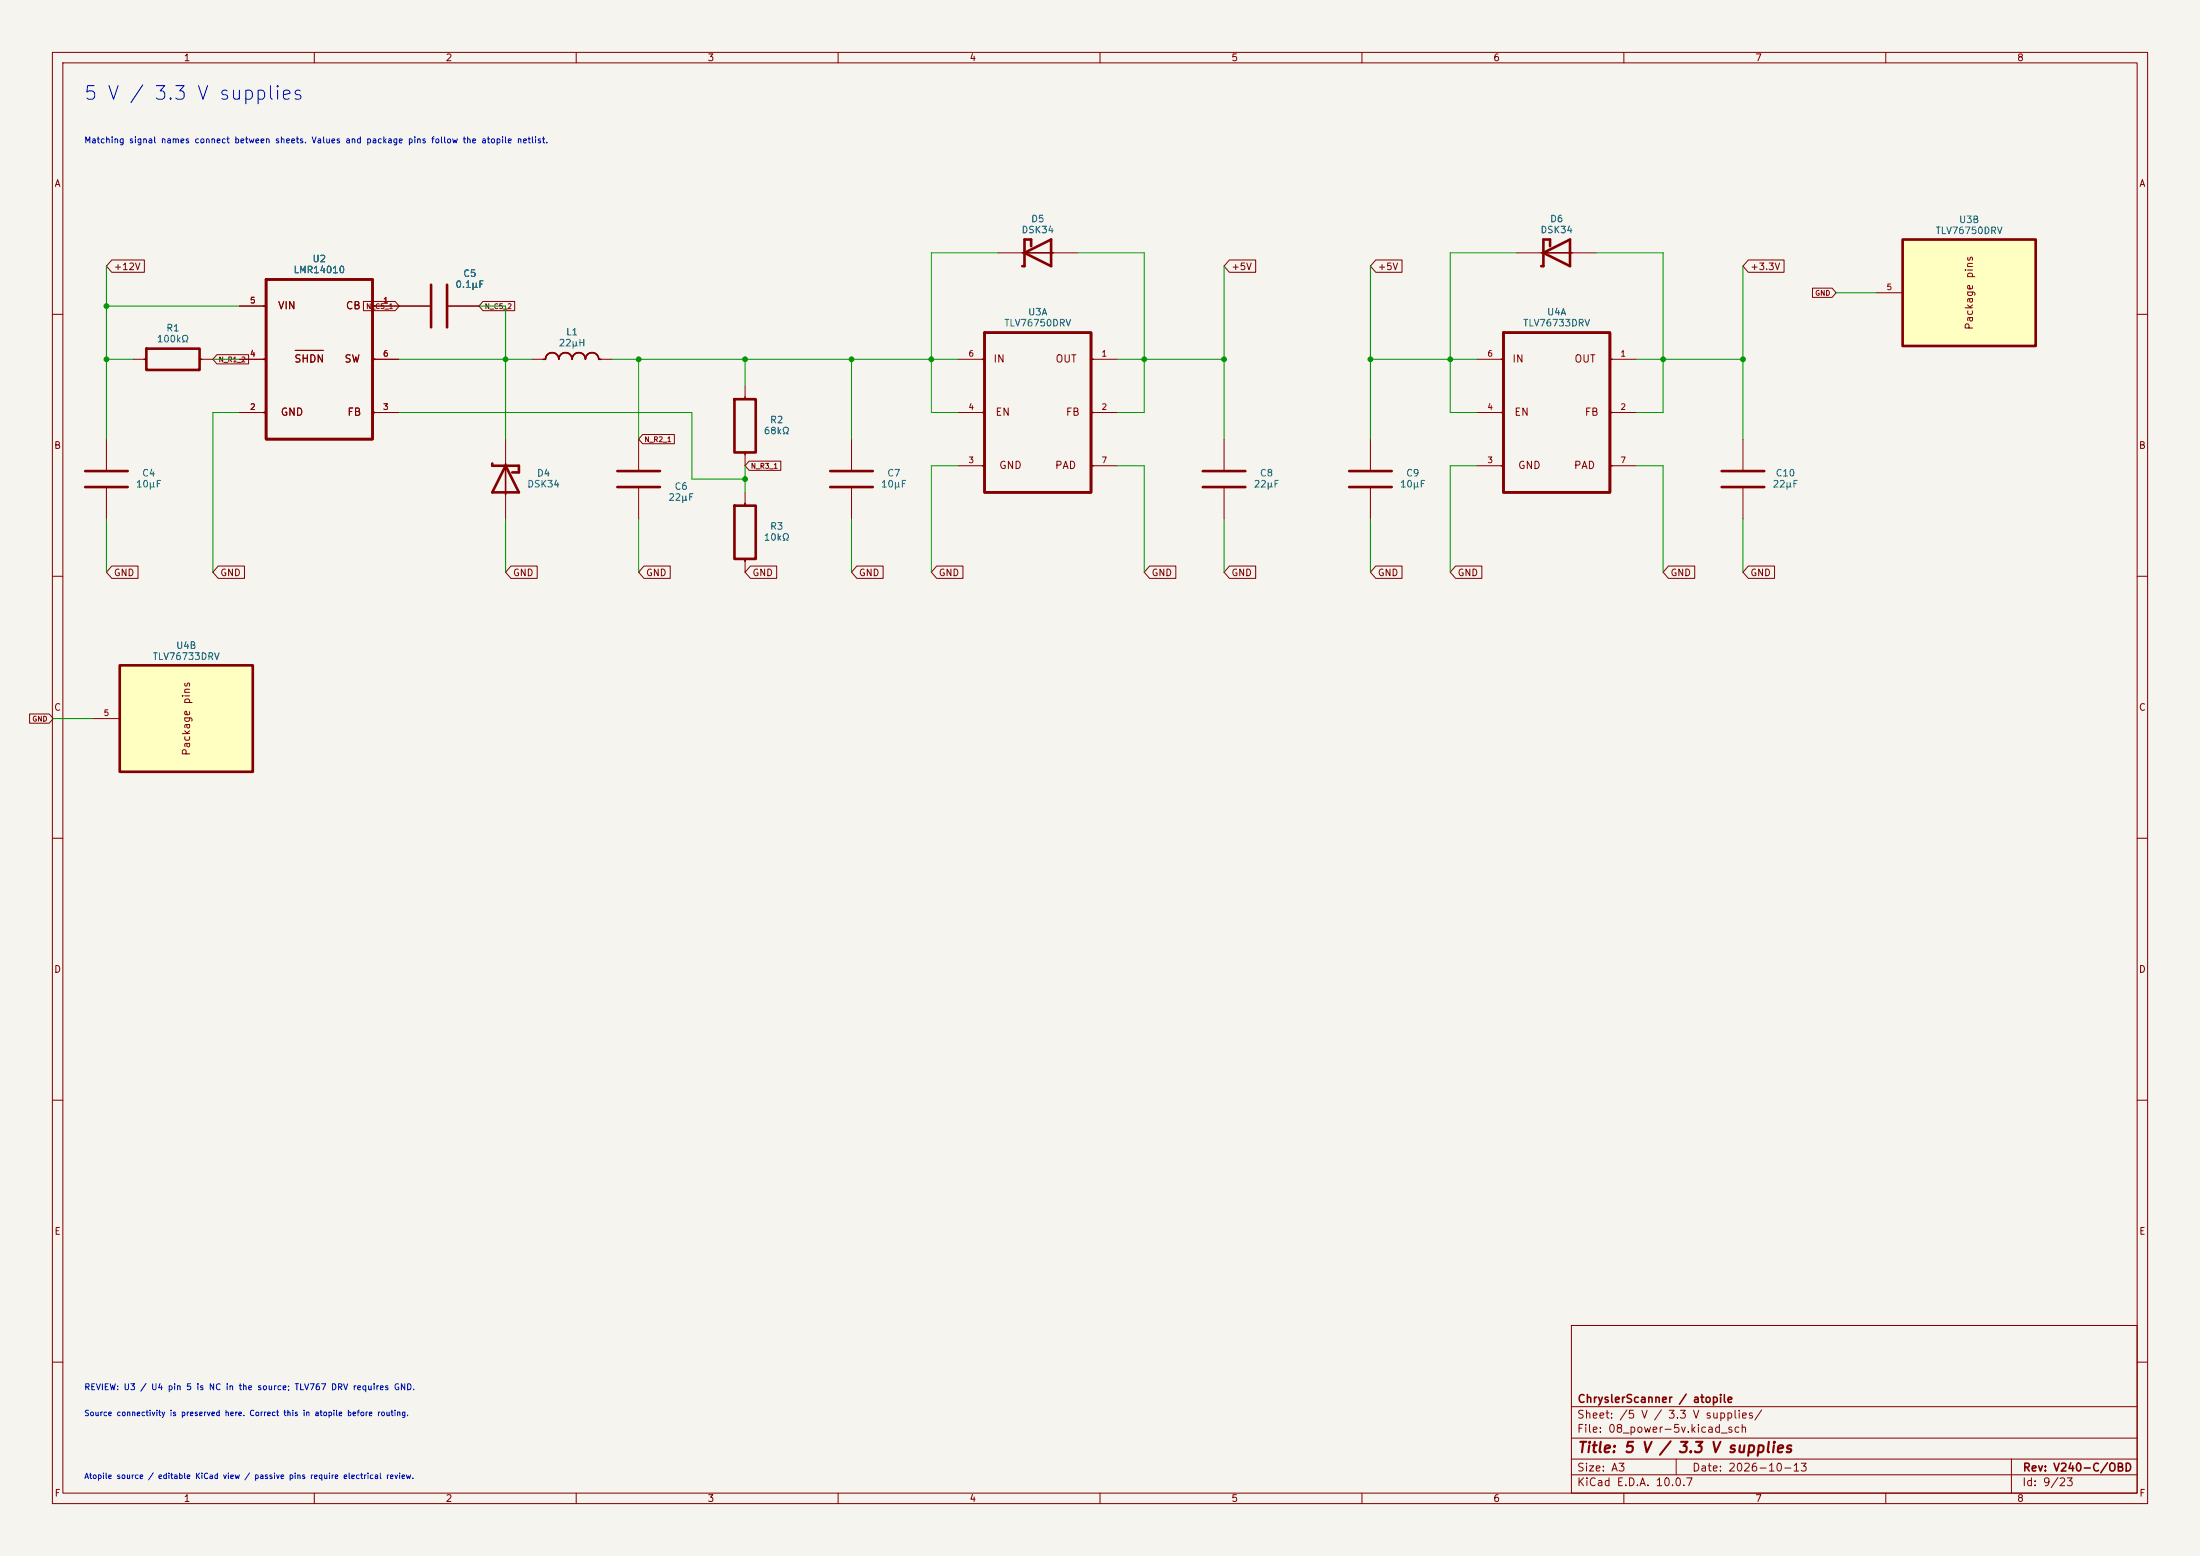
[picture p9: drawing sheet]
<svg xmlns="http://www.w3.org/2000/svg" width="420mm" height="297mm" viewBox="0 0 420 297" stroke-linecap="round" stroke-linejoin="round" font-family="sans-serif">
<path d="M0 0h420v297h-420z" fill="#f5f4ef" stroke="#f5f4ef" stroke-width=".19"/>
<g fill="none" stroke="#840000" stroke-width=".19">
<path d="M10 10h400v277h-400zM12 12h396v273h-396zM60 10v2M110 10v2M160 10v2M210 10v2M260 10v2M310 10v2M360 10v2M45.7 58.4h5.1M71.1 58.4h5.1M10 60h2"/>
<path d="M45.7 78.7h5.1M45.7 68.6h5.1M56.3 66.9h5.4M71.1 78.7h5.1M71.1 68.6h5.1M142.2 73.7v2.5M408 60h2M96.5 83.8v5.1M96.5 94v5.1M142.2 86.4v2.5M10 110h2M408 110h2"/>
<path d="M10 160h2M408 160h2M10 210h2M408 210h2M300 253h108v32h-108zM10 260h2M300 278.5h108M300 274.5h108M300 268.5h108M320 278.5v3M384 278.5v6.5M408 260h2"/>
<path d="M60 285v2M110 285v2M160 285v2M210 285v2M260 285v2M300 281.5h108M310 285v2M360 285v2"/>
</g>
<path d="M50.8 53.3h20.3v30.5h-20.3zM140.2 76.2h4.1v10.2h-4.1zM94 88.5v.4h5.1v1.3h-1.3M96.5 88.9l2.6 5.1h-5.1z" fill="none" stroke="#840000" stroke-width=".5"/>
<path d="M50.4 58.4h.4M71.1 58.4h.4M50.4 68.6h.4M50.4 78.7h.4M71.1 68.6h.4M71.1 78.7h.4M142.2 75.8v.4M96.5 88.5v5.9M142.2 86.4v.4" fill="none" stroke="#840000" stroke-width=".3"/>
<path d="M22.9 127h25.4v20.3h-25.4z" fill="#ffffc2"/>
<path d="M22.9 127h25.4v20.3h-25.4z" fill="none" stroke="#840000" stroke-width=".51"/>
<g fill="none" stroke="#840000" stroke-width=".19">
<path d="M76.2 58.4h6.1M85.3 58.4h6.1M190.5 48.3h5.1M200.7 48.3h5M289.6 48.3h5M299.7 48.3h5.1M25.4 68.6h2.5M38.1 68.6h2.5M101.6 68.6h2.5M114.3 68.6h2.5M182.9 68.6h5.1M182.9 78.7h5.1"/>
<path d="M208.3 68.6h5.1M208.3 78.7h5.1M281.9 68.6h5.1M281.9 78.7h5.1M307.3 68.6h5.1M307.3 78.7h5.1M20.3 83.8v6.1M20.3 93v6.1M121.9 83.8v6.1M121.9 93v6.1M142.2 94v2.5M162.6 83.8v6.1"/>
<path d="M162.6 93v6.1M182.9 88.9h5.1M208.3 88.9h5.1M233.7 83.8v6.1M233.7 93v6.1M261.6 83.8v6.1M261.6 93v6.1M281.9 88.9h5.1M307.3 88.9h5.1M332.7 83.8v6.1M332.7 93v6.1M142.2 106.7v2.5"/>
<path d="M17.8 137.2h5.1"/>
</g>
<g fill="none" stroke="#840000" stroke-width=".5">
<path d="M82.3 54.4v8.1M85.3 54.4v8.1M195.6 48.3l5.1-2.6v5.1zM196.8 47v-1.3h-1.2v5.1h-.4M294.6 48.3l5.1-2.6v5.1zM295.9 47v-1.3h-1.3v5.1h-.4M27.9 66.5h10.2v4.1h-10.2zM188 63.5h20.3v30.5h-20.3zM287 63.5h20.3v30.5h-20.3zM16.3 89.9h8.1M16.3 93h8.1M117.9 89.9h8.1"/>
<path d="M117.9 93h8.1M140.2 96.5h4.1v10.2h-4.1zM158.5 89.9h8.1M158.5 93h8.1M229.6 89.9h8.1M229.6 93h8.1M257.6 89.9h8.1M257.6 93h8.1M328.7 89.9h8.1M328.7 93h8.1"/>
</g>
<g fill="none" stroke="#840000" stroke-width=".3">
<path d="M195.2 48.3h5.9M294.2 48.3h5.9M27.5 68.6h.4M38.1 68.6h.4M106.7 68.5a1.27 1.27 0 0 0-1.3-1.2 1.27 1.27 0 0 0-1.3 1.3h-.4M106.7 68.5v.1M111.8 68.5a1.27 1.27 0 0 0-1.4-1.2 1.27 1.27 0 0 0-1.2 1.3 1.27 1.27 0 0 0-1.2-1.3 1.27 1.27 0 0 0-1.3 1.2M111.8 68.5v.1M111.8 68.5a1.27 1.27 0 0 1 1.3-1.2 1.27 1.27 0 0 1 1.2 1.3h.4M187.5 68.6h.5M187.5 78.7h.5M208.3 68.6h.4"/>
<path d="M208.3 78.7h.4M286.6 68.6h.4M286.6 78.7h.4M307.3 68.6h.5M307.3 78.7h.5M142.2 96.1v.4M187.5 88.9h.5M208.3 88.9h.4M286.6 88.9h.4M307.3 88.9h.5M142.2 106.7v.4"/>
</g>
<path d="M363.2 45.7h25.4v20.3h-25.4z" fill="#ffffc2"/>
<path d="M363.2 45.7h25.4v20.3h-25.4z" fill="none" stroke="#840000" stroke-width=".51"/>
<g fill="none" stroke="#840000" stroke-width=".19">
<path d="M21.3 49.6h6.3v2.4h-6.3l-1-1.2zM45.7 58.4h5.1M69.4 57.5h6l.8 .9-.8 .9h-6zM71.1 58.4h11.2M85.3 58.4h6.1M92.2 57.5h6.1v1.8h-6.1l-.8-.9zM234.7 49.6h5v2.4h-5l-1-1.2zM262.6 49.6h5v2.4h-5l-1-1.2zM333.8 49.6h6.8v2.4h-6.8l-1.1-1.2zM346 55h3.8l.7 .9-.7 .9h-3.8zM358.1 55.9h5.1M41.4 67.7h6.1v1.8h-6.1l-.8-.9z"/>
<path d="M45.7 78.7h5.1M45.7 68.6h5.1M71.1 78.7h5.1M71.1 68.6h5.1M122.7 82.9h6v1.8h-6l-.8-.9zM143 88h6.1v1.8h-6.1l-.8-.9zM21.3 108h5v2.4h-5l-1-1.2zM41.7 108h5v2.4h-5l-1.1-1.2zM97.5 108h5v2.4h-5l-1-1.2zM122.9 108h5v2.4h-5l-1-1.2zM143.3 108h5v2.4h-5l-1.1-1.2zM163.6 108h5v2.4h-5l-1-1.2z"/>
<path d="M178.8 108h5v2.4h-5l-1-1.2zM219.5 108h5v2.4h-5l-1.1-1.2zM234.7 108h5v2.4h-5l-1-1.2zM262.6 108h5v2.4h-5l-1-1.2zM277.9 108h5v2.4h-5l-1-1.2zM318.5 108h5v2.4h-5l-1-1.2zM333.8 108h5v2.4h-5l-1.1-1.2zM5.6 136.3h3.8l.8 .9-.8 .8h-3.8z"/>
</g>
<g fill="none" stroke="#009600" stroke-width=".19">
<path d="M20.3 50.8v33M20.3 58.4h25.4M91.4 58.4h5.1v25.4M190.5 48.3h-12.7v30.4h5.1M205.7 48.3h12.7v30.4h-5M233.7 50.8v33M261.6 50.8v33M289.6 48.3h-12.7v30.4h5M304.8 48.3h12.7v30.4h-5.1M332.7 50.8v33M350.5 55.9h7.6M20.3 68.6h5.1"/>
<path d="M40.6 68.6h5.1M45.7 78.7h-5.1v30.5M76.2 68.6h25.4M76.2 78.7h55.9v12.7h10.1M116.8 68.6h66.1M121.9 68.6v15.2M142.2 68.6v5.1M162.6 68.6v15.2M213.4 68.6h20.3M261.6 68.6h20.3M312.4 68.6h20.3M20.3 99.1v10.1"/>
<path d="M96.5 99.1v10.1M121.9 99.1v10.1M142.2 88.9v5.1M162.6 99.1v10.1M182.9 88.9h-5.1v20.3M213.4 88.9h5v20.3M233.7 99.1v10.1M261.6 99.1v10.1M281.9 88.9h-5v20.3M312.4 88.9h5.1v20.3M332.7 99.1v10.1M10.2 137.2h7.6"/>
</g>
<g fill="#009600" stroke="#009600" stroke-width=".19">
<circle cx="96.5" cy="68.6" r=".46"/>
<circle cx="121.9" cy="68.6" r=".46"/>
<circle cx="142.2" cy="91.4" r=".46"/>
<circle cx="142.2" cy="68.6" r=".46"/>
<circle cx="177.8" cy="68.6" r=".46"/>
<circle cx="162.6" cy="68.6" r=".46"/>
<circle cx="233.7" cy="68.6" r=".46"/>
<circle cx="218.4" cy="68.6" r=".46"/>
<circle cx="261.6" cy="68.6" r=".46"/>
<circle cx="276.9" cy="68.6" r=".46"/>
<circle cx="332.7" cy="68.6" r=".46"/>
<circle cx="317.5" cy="68.6" r=".46"/>
<circle cx="20.3" cy="68.6" r=".46"/>
<circle cx="20.3" cy="58.4" r=".46"/>
</g>
<text font-size="2.6" fill="#0000c2" x="15.8" y="19.7">5 V / 3.3 V supplies</text>
<text font-size="2" fill="#840000" x="301" y="277.8">Title: 5 V / 3.3 V supplies</text>
<g font-size="1.5" fill="#840000">
<text x="301" y="268.1">ChryslerScanner / atopile</text>
<text x="300.9" y="273.8">File: 08_power-5v.kicad_sch</text>
<text x="300.9" y="271.1">Sheet: /5 V / 3.3 V supplies/</text>
<text x="300.9" y="281.2">Size: A3</text>
<text x="322.9" y="281.2">Date: 2026-10-13</text>
<text x="386" y="281.2">Rev: V240-C/OBD</text>
<text x="300.9" y="284">KiCad E.D.A. 10.0.7</text>
<text x="385.9" y="284">Id: 9/23</text>
</g>
<g font-size="1.4" fill="#840000">
<text x="53" y="59.4">VIN</text>
<text x="65.9" y="59.4">CB</text>
<text x="377" y="63.1" transform="rotate(-90 377 63.1)">Package pins</text>
<text x="56.1" y="69.5">SHDN</text>
<text x="65.6" y="69.5">SW</text>
<text x="189.5" y="69.5">IN</text>
<text x="201.4" y="69.5">OUT</text>
<text x="288.6" y="69.5">IN</text>
<text x="300.5" y="69.5">OUT</text>
<text x="53.5" y="79.7">GND</text>
<text x="66.2" y="79.7">FB</text>
<text x="189.9" y="79.7">EN</text>
<text x="203.4" y="79.7">FB</text>
<text x="289" y="79.7">EN</text>
<text x="302.4" y="79.7">FB</text>
<text x="190.6" y="89.9">GND</text>
<text x="201.3" y="89.9">PAD</text>
<text x="289.7" y="89.9">GND</text>
<text x="300.4" y="89.9">PAD</text>
<text x="36.6" y="144.4" transform="rotate(-90 36.6 144.4)">Package pins</text>
</g>
<g font-size="1.3" fill="#840000">
<text x="35" y="12">1</text>
<text x="85" y="12">2</text>
<text x="135" y="12">3</text>
<text x="185" y="12">4</text>
<text x="235" y="12">5</text>
<text x="285" y="12">6</text>
<text x="335" y="12">7</text>
<text x="385" y="12">8</text>
<text x="10.3" y="36">A</text>
<text x="408.3" y="36">A</text>
<text x="21.6" y="51.9">+12V</text>
<text x="235" y="51.9">+5V</text>
<text x="262.9" y="51.9">+5V</text>
<text x="334" y="51.9">+3.3V</text>
<text x="10.2" y="86">B</text>
<text x="408.2" y="86">B</text>
<text x="21.6" y="110.3">GND</text>
<text x="41.9" y="110.3">GND</text>
<text x="97.8" y="110.3">GND</text>
<text x="123.2" y="110.3">GND</text>
<text x="143.5" y="110.3">GND</text>
<text x="163.9" y="110.3">GND</text>
<text x="179.1" y="110.3">GND</text>
<text x="219.7" y="110.3">GND</text>
<text x="235" y="110.3">GND</text>
<text x="262.9" y="110.3">GND</text>
<text x="278.2" y="110.3">GND</text>
<text x="318.8" y="110.3">GND</text>
<text x="334" y="110.3">GND</text>
<text x="10.2" y="136">C</text>
<text x="408.2" y="136">C</text>
<text x="10.2" y="186">D</text>
<text x="408.2" y="186">D</text>
<text x="10.3" y="236">E</text>
<text x="408.3" y="236">E</text>
<text x="10.3" y="286">F</text>
<text x="35" y="287">1</text>
<text x="85" y="287">2</text>
<text x="135" y="287">3</text>
<text x="185" y="287">4</text>
<text x="235" y="287">5</text>
<text x="285" y="287">6</text>
<text x="335" y="287">7</text>
<text x="385" y="287">8</text>
<text x="408.3" y="286">F</text>
</g>
<g font-size="1.3" fill="#006464">
<text x="194.9" y="44.8">DSK34</text>
<text x="196.8" y="42.7">D5</text>
<text x="294" y="44.8">DSK34</text>
<text x="295.8" y="42.7">D6</text>
<text x="369.4" y="45">TLV76750DRV</text>
<text x="373.9" y="42.9">U3B</text>
<text x="55.9" y="52.5">LMR14010</text>
<text x="59.6" y="50.4">U2</text>
<text x="88.3" y="53.2">C5</text>
<text x="86.8" y="55.3">0.1μF</text>
<text x="29.8" y="65.7">100kΩ</text>
<text x="31.7" y="63.6">R1</text>
<text x="108" y="64.3">L1</text>
<text x="191.6" y="62.6">TLV76750DRV</text>
<text x="196.2" y="60.5">U3A</text>
<text x="290.7" y="62.6">TLV76733DRV</text>
<text x="295.2" y="60.5">U4A</text>
<text x="106.6" y="66.4">22µH</text>
<text x="145.7" y="83.2">68kΩ</text>
<text x="146.9" y="81.1">R2</text>
<text x="25.8" y="93.4">10μF</text>
<text x="27" y="91.3">C4</text>
<text x="100.6" y="93.4">DSK34</text>
<text x="102.4" y="91.3">D4</text>
<text x="127.5" y="95.9">22μF</text>
<text x="128.7" y="93.8">C6</text>
<text x="168.1" y="93.4">10μF</text>
<text x="169.3" y="91.3">C7</text>
<text x="239.2" y="93.4">22μF</text>
<text x="240.4" y="91.3">C8</text>
<text x="267.1" y="93.4">10μF</text>
<text x="268.3" y="91.3">C9</text>
<text x="338.3" y="93.4">22μF</text>
<text x="338.9" y="91.3">C10</text>
<text x="146.9" y="101.4">R3</text>
<text x="145.7" y="103.5">10kΩ</text>
<text x="33.5" y="124.2">U4B</text>
<text x="29.1" y="126.3">TLV76733DRV</text>
</g>
<g font-size="1.2" fill="#0000c2">
<text x="16" y="27.6">Matching signal names connect between sheets. Values and package pins follow the atopile netlist.</text>
<text x="16" y="265.6">REVIEW: U3 / U4 pin 5 is NC in the source; TLV767 DRV requires GND.</text>
</g>
<g font-size="1.1" fill="#a90000">
<text x="47.6" y="58.2">5</text>
<text x="73" y="58.2">1</text>
<text x="360" y="55.6">5</text>
<text x="47.6" y="68.3">4</text>
<text x="73" y="68.3">6</text>
<text x="184.8" y="68.3">6</text>
<text x="210.2" y="68.3">1</text>
<text x="283.8" y="68.3">6</text>
<text x="309.2" y="68.3">1</text>
<text x="47.6" y="78.5">2</text>
<text x="73" y="78.5">3</text>
<text x="184.8" y="78.5">4</text>
<text x="210.2" y="78.5">2</text>
<text x="283.8" y="78.5">4</text>
<text x="309.2" y="78.5">2</text>
<text x="184.8" y="88.7">3</text>
<text x="210.2" y="88.7">7</text>
<text x="283.8" y="88.7">3</text>
<text x="309.2" y="88.7">7</text>
<text x="19.7" y="136.9">5</text>
</g>
<g font-size="1.1" fill="#0000c2">
<text x="16" y="270.5">Source connectivity is preserved here. Correct this in atopile before routing.</text>
<text x="16" y="282.5">Atopile source / editable KiCad view / passive pins require electrical review.</text>
</g>
<g font-size="1" fill="#840000">
<text x="69.8" y="59.2">N_C5_1</text>
<text x="92.4" y="59.2">N_C5_2</text>
<text x="346.4" y="56.7">GND</text>
<text x="41.6" y="69.4">N_R1_2</text>
<text x="122.9" y="84.6">N_R2_1</text>
<text x="143.2" y="89.7">N_R3_1</text>
<text x="6.1" y="137.9">GND</text>
</g>
</svg>
